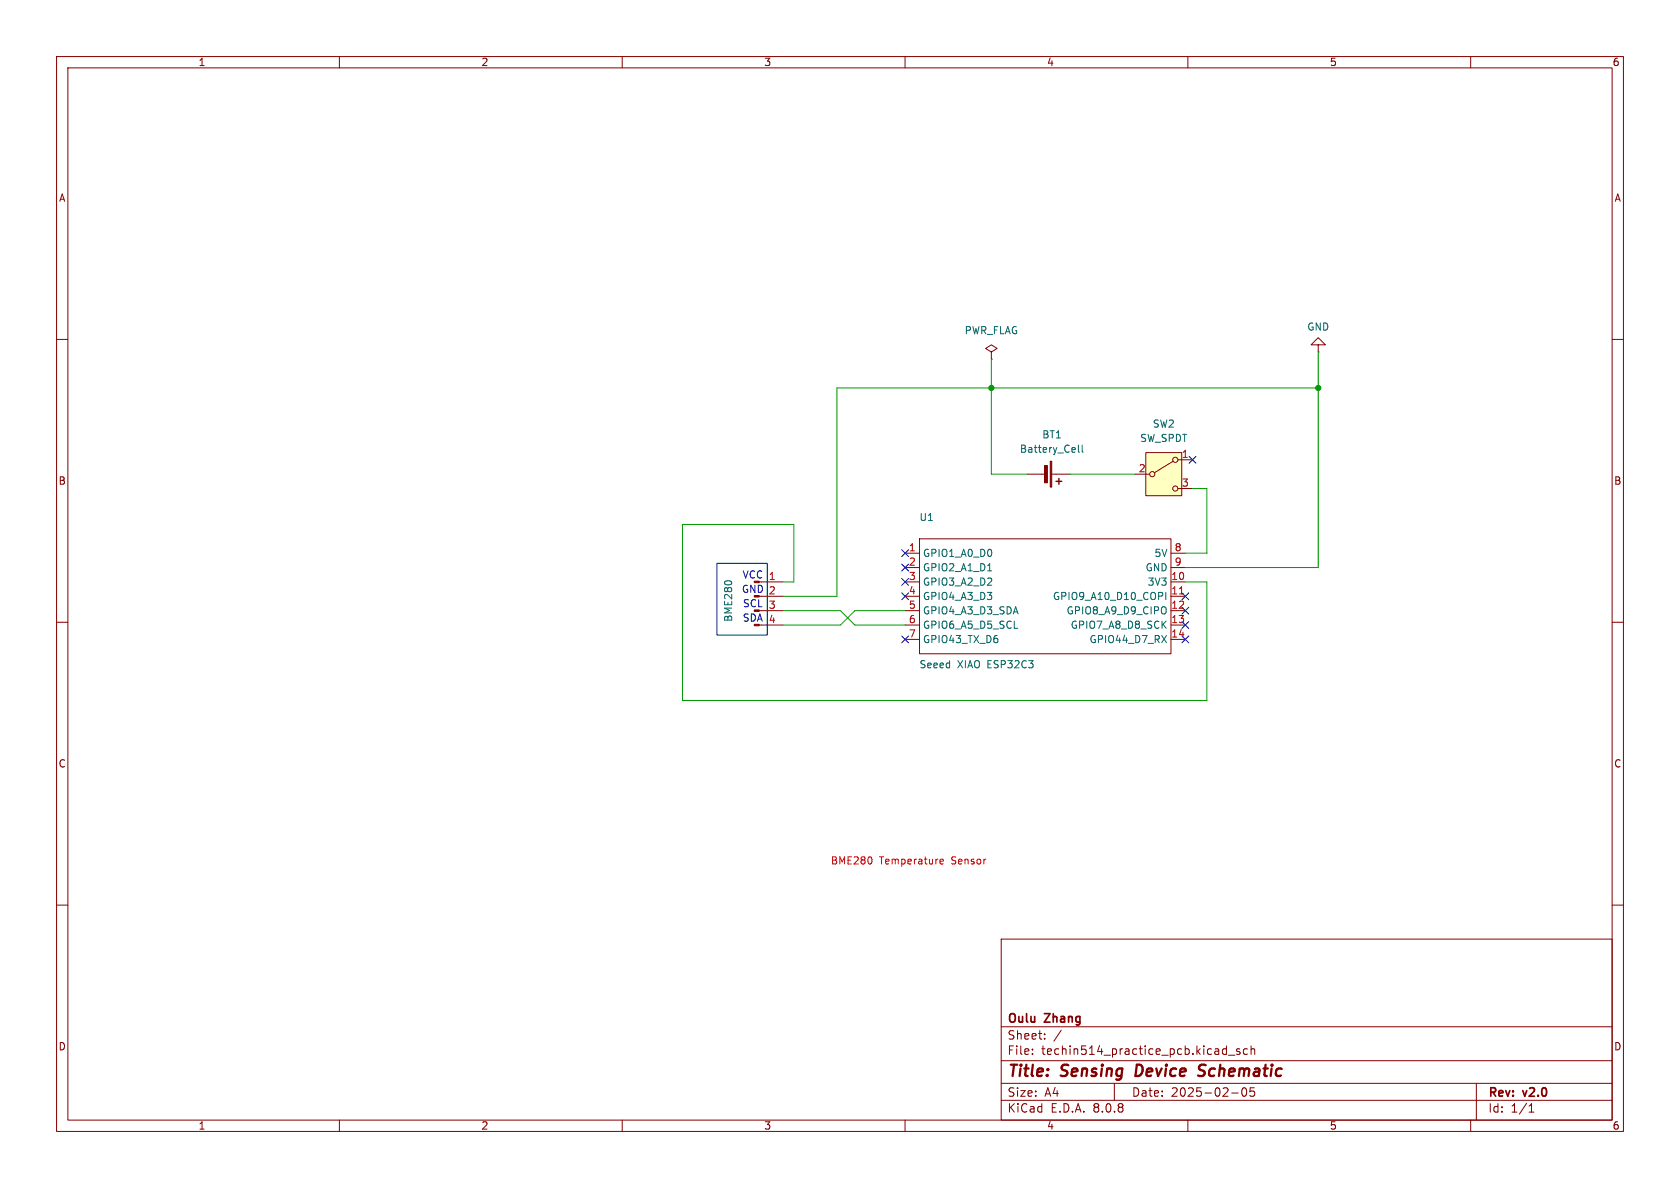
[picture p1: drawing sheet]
<svg xmlns="http://www.w3.org/2000/svg" width="297mm" height="210mm" viewBox="0 0 297 210" stroke-linecap="round" stroke-linejoin="round" font-family="sans-serif">
<g fill="none" stroke="#840000" stroke-width=".18">
<path d="M10 10h277v190h-277zM12 12h273v186h-273zM60 10v2M110 10v2M160 10v2M210 10v2M260 10v2M10 60h2M175.3 62.2l1-.6-1-.6-1.1 .6 1.1 .6v1.3M175.3 63.5h.1M285 60h2M160 97.8h2.6"/>
<path d="M162.6 95.3h44.4v20.3h-44.4zM207 97.8h2.5M10 110h2M160 102.9h2.6M160 105.4h2.6M160 108h2.6M160 110.5h2.6M160 113h2.6M160 100.3h2.6M207 102.9h2.5M207 105.4h2.5M207 108h2.5"/>
<path d="M207 110.5h2.5M207 113h2.5M207 100.3h2.5M285 110h2M10 160h2M177 166h108v32h-108zM285 160h2M60 198v2M110 198v2M160 198v2M177 194.5h108M177 191.5h108"/>
<path d="M177 187.5h108M177 181.5h108M182.5 186.3v.1M182.5 185.5v.1M184.7 183.6v.1M184.7 182.8v.1M187.6 182.1l-1.3 2M197 191.5v3M210 198v2M216.4 185.4l.4 .1M216.8 184.9v1.5M216.8 186.3l-.4 .1"/>
<path d="M217.2 186.5h1.1M217.7 193.2h1.2M219.2 185.5l-.4-.1-.2 .2 .1 .2 .5 .2v.3h-.6M219.7 192.4l.2-.1a.81 .81 0 0 1 .6 .6 .81 .81 0 0 1-.3 .8l-.2 .1a.81 .81 0 0 1-.3-1.4zM220.5 185.5l-.4-.1-.3 .3v.4l.2 .2h.5M221.2 185.5l.2-.1 .3 .1 .1 .9M221.2 184.9v1.5M221.7 192.3h-.7v.7l.2-.1h.5l.1 .3-.1 .5-.2 .1-.5-.1M260 198v2M261 191.5v6.5M270.3 196.6h.9M270.3 195.5l.4-.4v1.5"/>
</g>
<path d="M201 188.2l-.3 2h.5M212.8 190a.85 .85 0 0 1-1 .1M212.9 188.2l-.7 .1a.46 .46 0 0 0-.2 .5 .46 .46 0 0 0 .3 .4l.5 .2" fill="none" stroke="#840000" stroke-width=".4"/>
<path d="M174.6 100.9h.7M179.3 111.1h.6M205.4 112.3l.8 1.3M206.1 104.7v1.3M206.1 107.4v.9M206.2 112.3l-.8 1.3" fill="none" stroke="#006464" stroke-width=".18"/>
<path d="M208.5 105h.7" fill="none" stroke="#a90000" stroke-width=".18"/>
<path d="M202.6 80h6.3v7.6h-6.3z" fill="#ffffc2"/>
<g fill="none" stroke="#840000" stroke-width=".18">
<path d="M233 61h1.3l-1.3-1.3-1.2 1.3h1.2v1.2M233 62.2h.1M181.6 83.8h3.3M185.9 83.8h3.3M200.7 83.8h2.5M202.6 80h6.3v7.6h-6.3zM207.4 81.5l-3.3 2.1M208.3 81.3h2.5M208.3 86.4h2.5M134.6 102.9h3.8M134.6 105.4h3.8M134.6 108h3.8"/>
<path d="M134.6 110.5h3.8"/>
<circle cx="203.7" cy="83.8" r=".46"/>
<circle cx="207.8" cy="81.3" r=".46"/>
<circle cx="207.8" cy="86.4" r=".46"/>
</g>
<g fill="#840000" stroke="#840000" stroke-width=".18">
<path d="M185.7 81.5h.2v4.6h-.2z"/>
<path d="M184.7 82.3h.5v3h-.5z"/>
</g>
<path d="M186.7 85.1h1M187.2 84.6v1" fill="none" stroke="#840000" stroke-width=".25"/>
<path d="M190.6 78.7v1.1l.2 .2M191.3 78.7v1.1l.2 .2M128.3 102.7h.8" fill="none" stroke="#006464" stroke-width=".18"/>
<path d="M154.1 151.7v.8M166.2 152.3l.6-.1-.1-.3h-.3l-.2 .2v.6h.5" fill="none" stroke="#f00" stroke-width=".18"/>
<path d="M126.7 99.6h8.9v12.7h-8.9z" fill="none" stroke="#0000c2" stroke-width=".18"/>
<path d="M175.3 63.5v20.3h6.3M233 62.2v38.1h-23.5M233 68.6h-85v36.8h-9.6M189.2 83.8h11.5M210.8 86.4h2.6v11.4h-3.9M138.4 102.9h1.9v-10.2h-19.7v31.1h92.8v-20.9h-3.9M138.4 108h10.2l2.5 2.5h8.9M160 108h-8.9l-2.5 2.5h-10.2" fill="none" stroke="#009600" stroke-width=".18"/>
<g fill="none" stroke="#000084" stroke-width=".18">
<path d="M159.4 97.2l1.2 1.2M159.4 99.7l1.2 1.2M160.6 97.2l-1.2 1.2M160.6 99.7l-1.2 1.2M210.2 80.7l1.2 1.2M211.4 80.7l-1.2 1.2M159.4 104.8l1.2 1.2M159.4 102.3l1.2 1.2M159.4 112.4l1.2 1.2M160.6 104.8l-1.2 1.2M160.6 102.3l-1.2 1.2M160.6 112.4l-1.2 1.2"/>
<path d="M208.9 112.4l1.3 1.2M208.9 104.8l1.3 1.2M208.9 109.9l1.3 1.2M208.9 107.3l1.3 1.3M210.2 112.4l-1.3 1.2M210.2 104.8l-1.3 1.2M210.2 109.9l-1.3 1.2M210.2 107.3l-1.3 1.3"/>
</g>
<g fill="#009600" stroke="#009600" stroke-width=".18">
<circle cx="175.3" cy="68.6" r=".46"/>
<circle cx="233" cy="68.6" r=".46"/>
</g>
<g font-size="2.8" fill="#840000">
<text x="178" y="190.9">Title:</text>
<text x="187.7" y="190.9">Sensing</text>
<text x="201.6" y="190.9">Device</text>
<text x="213.5" y="190.9">Schematic</text>
</g>
<g font-size="2.1" fill="#840000">
<text x="178" y="184">Sheet:</text>
<text x="178" y="181.2">Oulu</text>
<text x="184.8" y="181.2">Zhang</text>
<text x="178" y="186.7">File:</text>
<text x="184.1" y="186.7">techin514_practice_pcb.kicad_sch</text>
<text x="178" y="196.9">KiCad</text>
<text x="178" y="194.1">Size:</text>
<text x="184.7" y="194.1">A4</text>
<text x="185.7" y="196.9">E.D.A.</text>
<text x="193.3" y="196.9">8.0.8</text>
<text x="200" y="194.1">Date:</text>
<text x="207" y="194.1">2025-02-05</text>
<text x="263" y="194.3">Rev:</text>
<text x="263" y="196.9">Id:</text>
<text x="267.1" y="196.9">1/1</text>
<text x="269.4" y="194.3">v2.0</text>
</g>
<g font-size="1.8" fill="#840000">
<text x="35" y="11.9">1</text>
<text x="85" y="11.9">2</text>
<text x="135" y="11.9">3</text>
<text x="185" y="11.9">4</text>
<text x="235" y="11.9">5</text>
<text x="285" y="11.9">6</text>
<text x="10.3" y="35.9">A</text>
<text x="285.3" y="35.9">A</text>
<text x="10.3" y="85.9">B</text>
<text x="285.3" y="85.9">B</text>
<text x="10.3" y="135.9">C</text>
<text x="285.3" y="135.9">C</text>
<text x="10.3" y="185.9">D</text>
<text x="285.3" y="185.9">D</text>
<text x="35" y="199.9">1</text>
<text x="85" y="199.9">2</text>
<text x="135" y="199.9">3</text>
<text x="185" y="199.9">4</text>
<text x="235" y="199.9">5</text>
<text x="285" y="199.9">6</text>
</g>
<g font-size="1.8" fill="#006464">
<text x="170.4" y="59.3">PWR_FLAG</text>
<text x="231" y="58.6">GND</text>
<text x="184.2" y="77.7">BT1</text>
<text x="203.7" y="75.8">SW2</text>
<text x="180.2" y="80.2">Battery_Cell</text>
<text x="201.5" y="78.3">SW_SPDT</text>
<text x="162.5" y="92.3">U1</text>
<text x="163.1" y="98.7">GPIO1_A0_D0</text>
<text x="163.1" y="101.2">GPIO2_A1_D1</text>
<text x="202.4" y="101.2">GND</text>
<text x="204" y="98.7">5V</text>
<text x="163.1" y="103.7">GPIO3_A2_D2</text>
<text x="163.1" y="106.3">GPIO4_A3_D3</text>
<text x="186" y="106.3">GPIO9_A10_D10_COPI</text>
<text x="202.8" y="103.7">3V3</text>
<text x="129.6" y="110" transform="rotate(-90 129.6 110)">BME280</text>
<text x="163.1" y="108.8">GPIO4_A3_D3_SDA</text>
<text x="163.1" y="111.4">GPIO6_A5_D5_SCL</text>
<text x="163.1" y="113.9">GPIO43_TX_D6</text>
<text x="188.5" y="108.8">GPIO8_A9_D9_CIPO</text>
<text x="189.2" y="111.4">GPIO7_A8_D8_SCK</text>
<text x="192.5" y="113.9">GPIO44_D7_RX</text>
<text x="162.5" y="118.3">Seeed</text>
<text x="169.3" y="118.3">XIAO ESP32C3</text>
</g>
<g font-size="1.8" fill="#a90000">
<text x="201.2" y="83.6">2</text>
<text x="208.8" y="81">1</text>
<text x="208.8" y="86.1">3</text>
<text x="160.6" y="97.5">1</text>
<text x="160.6" y="100.1">2</text>
<text x="207.6" y="97.5">8</text>
<text x="207.6" y="100.1">9</text>
<text x="135.8" y="102.6">1</text>
<text x="135.8" y="105.2">2</text>
<text x="135.8" y="107.7">3</text>
<text x="160.6" y="102.6">3</text>
<text x="160.6" y="105.2">4</text>
<text x="160.6" y="107.7">5</text>
<text x="207" y="102.6">10</text>
<text x="207" y="105.2">11</text>
<text x="207" y="107.7">12</text>
<text x="135.8" y="110.2">4</text>
<text x="160.6" y="110.2">6</text>
<text x="160.6" y="112.8">7</text>
<text x="207" y="110.2">13</text>
<text x="207" y="112.8">14</text>
</g>
<g font-size="1.8" fill="#0000c2">
<text x="131.1" y="105">GND</text>
<text x="131.2" y="102.5">VCC</text>
<text x="131.2" y="107.5">SCL</text>
<text x="131.2" y="110.1">SDA</text>
</g>
<g font-size="1.8" fill="#f00">
<text x="146.8" y="153">BME280</text>
<text x="155.5" y="153">Temperature</text>
<text x="168.3" y="153">Sensor</text>
</g>
</svg>
